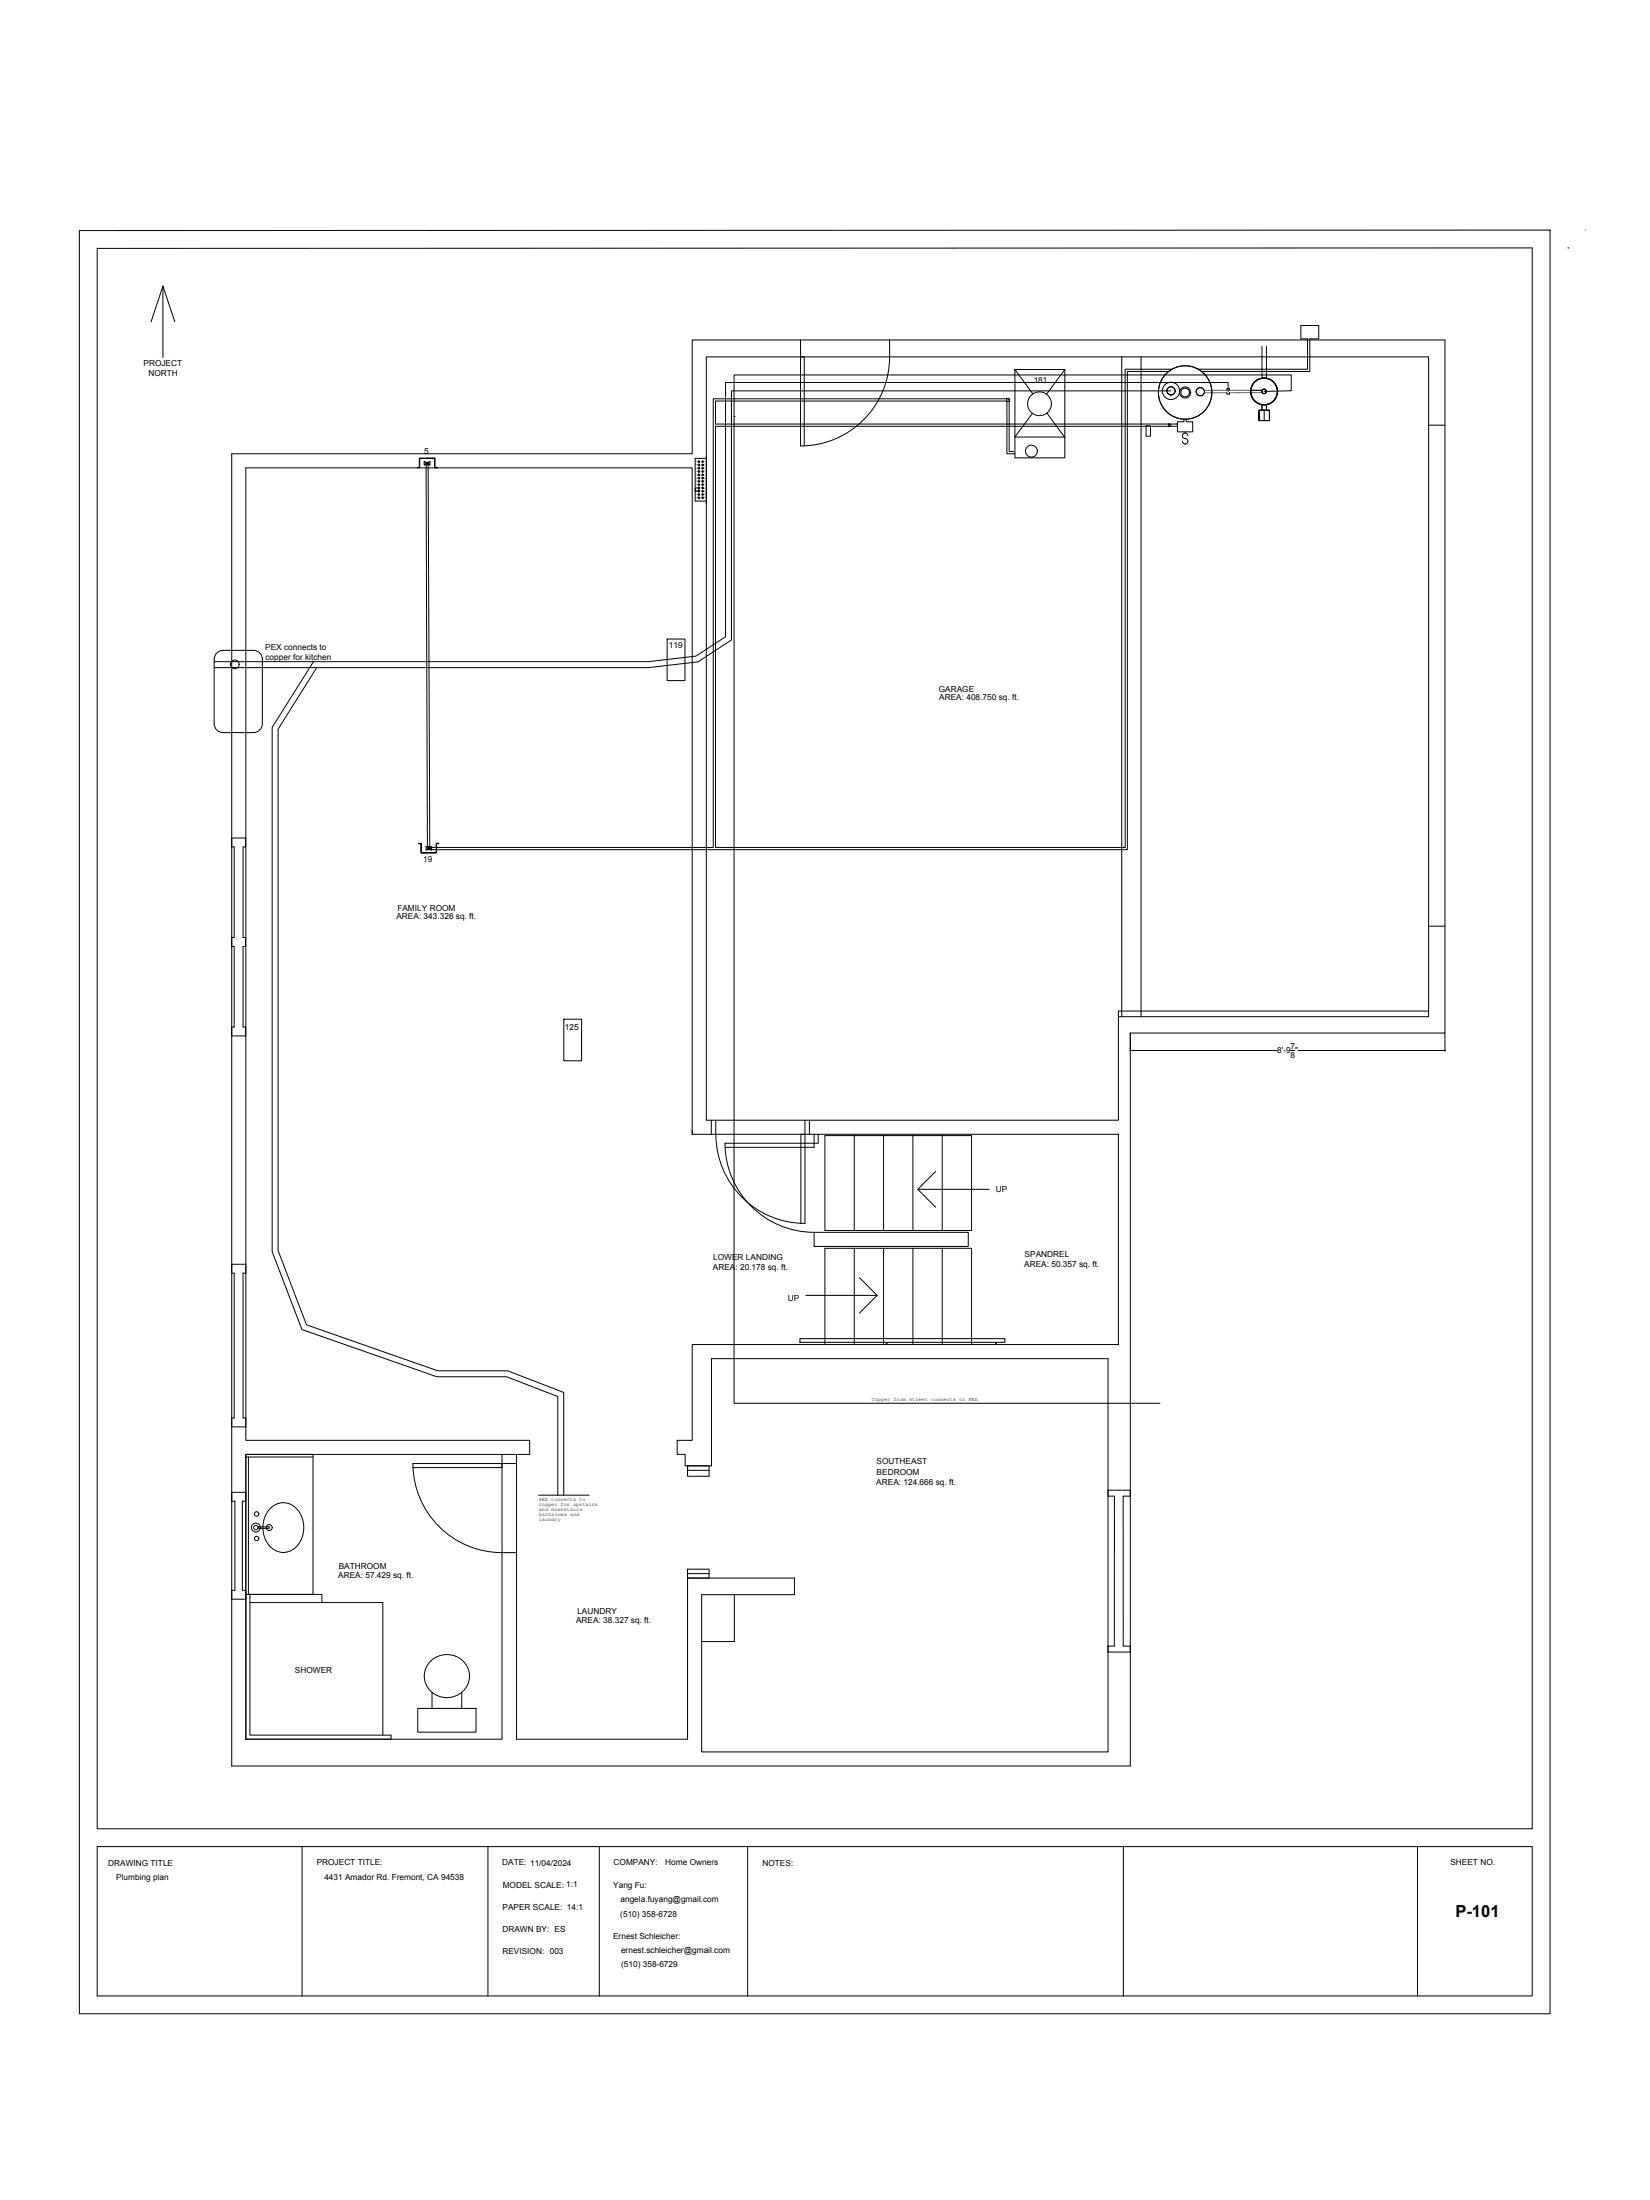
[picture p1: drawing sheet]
<svg xmlns="http://www.w3.org/2000/svg" width="914mm" height="1219mm" viewBox="0 0 914 1219" stroke-linecap="round" stroke-linejoin="round" font-family="sans-serif">
<!-- layer: A101-Floorplan-1st-floor -->
<g fill="none" stroke="#000" stroke-width=".55">
<path d="M444 188v59a49 49 0 0 0 49-49v-10M444 198h2v49M622 198v365M632 198v365M699 192v18M702 192v18M562 205v49h28v-49M562 205h28l-10 13M562 205l10 13M572 229l-10 13h28M580 229l10 13M635 236h3v6h-3z"/>
<path d="M656 232v2h-3v5h8v-5h-4v-2M657 239v1M698 227h5v6h-5h5v-6h-5v6zM699 224v3M701 227v6M702 224v3M792 236h9M128 251h256v-63h417v384h-175v407h-498zM387 256h1M387 258h1M387 259h1M387 255v1"/>
<path d="M387 257v1M387 259v1M389 256h1M389 258h1M389 259h1M389 255v1M389 257v1M389 259v1M391 254h-6v24h6M391 253v26M655 241a1.5 1.5 0 0 1 2-1 1.5 1.5 0 0 1 1 1M655 242l1 1a1.7 1.7 0 0 1 2 1 1.7 1.7 0 0 1-2 2l-1-1"/>
<path d="M657 246h.1M385 270h2v2h-2zM387 261h1M387 263h1M387 265h1M387 267h1M387 269h1M387 270h1M387 272h1M387 274h1M387 276h1M387 261v1"/>
<path d="M387 263v1M387 265h.1M387 266v1M387 268v1M387 270v1M387 272v1M387 274h.1M387 275v1M389 261h1M389 263h1M389 265h1M389 267h1"/>
<path d="M389 269h1M389 270h1M389 272h1M389 274h1M389 276h1M389 261v1M389 263v1M389 265h.1M389 266v1M389 268v1M389 270v1M389 272v1"/>
<path d="M389 274h.1M389 275v1M370 354h10v23h-10zM128 464h8v5h-1v51h1v4M128 469h2v51h-2M792 513h9M128 525h2v44h-2M136 525h-1v44h1v5h-8M312 565h10v23h-10zM792 560h-172v61h-229v-423h401v365h-172M384 629v-370h-248v539h158v8h-158v158h142v-158M384 629h236v116h-236v53h-9v8h5v6h14v-59h220v218h-225v-87h51v-9h-59"/>
<path d="M384 626v3M394 621v8M397 621v8M397 629a49 49 0 0 0 49 49M402 636h49v-2h-49a49 49 0 0 0 49 49M446 629h-2v49M446 621v57M449 621v8M451 629v5h2v-5M457 629h81v53h-81zM473 629v53M490 629v53"/>
<path d="M506 629v53M522 629v53M518 649l-9 10M548 659h-39l9 10M451 683h86v8h-86zM473 692v53M490 692v53M506 692v53M522 692v53M128 701h8v5h-1v80h1v5h-8M128 706h2v80h-2M476 708l10 10h-39"/>
<path d="M486 718l-10 10M443 742h114v2h-114zM457 745v-53h81v53M491 744v1M492 744v1M552 744v1M138 807v77M173 807h-37v-1h37v78h-35M278 811v2h-49M286 811h-57a49 49 0 0 0 49 49h8M286 806v158h95v-94h12v5M381 812h12v6h-12z"/>
<path d="M381 812v3h12M128 827h8M128 832h2v49h-2M136 832h-2v49h2M149 836a11 11 0 0 1 11-3 11 11 0 0 1 8 9 14 14 0 0 1-11 18 14 14 0 0 1-10-19zM614 829h4v83h-4M614 826h12M626 829h-4v83h4M143 846h6v1h-6M381 872h12M128 886h8M136 884h2v78h79v2h-81z"/>
<path d="M136 884h2M138 888h74v74M138 884h40v4M407 884v26h-18M614 916h12M239 920a12 12 0 0 1 18 1 12 12 0 0 1-4 19 12 12 0 0 1-15-4 12 12 0 0 1 1-16zM239 938v9M256 938v9M231 947h33v13h-33z"/>
<circle cx="649" cy="217" r="5"/>
<circle cx="649" cy="217" r="2.3"/>
<circle cx="657" cy="218" r="15"/>
<circle cx="657" cy="218" r="3"/>
<circle cx="657" cy="218" r="2.4"/>
<circle cx="665" cy="217" r="2.3"/>
<circle cx="701" cy="217" r="7"/>
<circle cx="701" cy="217" r="1.2"/>
<circle cx="576" cy="224" r="7"/>
<circle cx="387" cy="256" r=".4"/>
<circle cx="387" cy="259" r=".4"/>
<circle cx="387" cy="258" r=".4"/>
<circle cx="389" cy="258" r=".4"/>
<circle cx="389" cy="256" r=".4"/>
<circle cx="389" cy="259" r=".4"/>
<circle cx="572" cy="250" r="3"/>
<circle cx="387" cy="272" r=".4"/>
<circle cx="387" cy="274" r=".4"/>
<circle cx="387" cy="269" r=".4"/>
<circle cx="387" cy="261" r=".4"/>
<circle cx="387" cy="263" r=".4"/>
<circle cx="387" cy="276" r=".4"/>
<circle cx="387" cy="267" r=".4"/>
<circle cx="387" cy="270" r=".4"/>
<circle cx="387" cy="265" r=".4"/>
<circle cx="389" cy="270" r=".4"/>
<circle cx="389" cy="276" r=".4"/>
<circle cx="389" cy="265" r=".4"/>
<circle cx="389" cy="263" r=".4"/>
<circle cx="389" cy="267" r=".4"/>
<circle cx="389" cy="272" r=".4"/>
<circle cx="389" cy="269" r=".4"/>
<circle cx="389" cy="261" r=".4"/>
<circle cx="389" cy="274" r=".4"/>
<circle cx="142" cy="839" r="1.2"/>
<circle cx="142" cy="847" r="2.5"/>
<circle cx="142" cy="847" r="1.2"/>
<circle cx="142" cy="853" r="1.2"/>
<circle cx="149" cy="847" r="1.6"/>
</g>
<!-- layer: M103-Plumbing -->
<path d="M402 217h.1" fill="none" stroke="#b2b2b2" stroke-width=".55"/>
<g fill="none" stroke="#000" stroke-width=".55">
<path d="M648 206h-23v265h-388l-1-214M649 217h-244v138l-18 12-28 3h-183l-22 34v289l16 41 73 26h38l31 12v57M649 205h-25v265h-227v-234h255M664 205h61v-17h-4v-8h10v8h-5v18h-60M667 216a2.3 2.3 0 0 0-3-1 2.3 2.3 0 0 0 0 4 2.3 2.3 0 0 0 3-1M680 216v-1h1v1M681 217v-5h-279v141l-16 11-27 3h-185l-23 36v291l16 43 75 26h39l28 11v55M681 218h-1M693 216h6a1.2 1.2 0 0 1 2 0 1.2 1.2 0 0 1 0 2 1.2 1.2 0 0 1-2 0M701 217h15v-9h-309v570h236M407 231h.1M648 235v1"/>
<path d="M652 235h-255v-13h161v29h4M652 235h1M652 236h1M699 224v3M702 224v3M232 254h9v5h1h-1v-5h-8v5h-2h1zM235 256l2 1-2 1zM237 257l1-1v2l-1-1-1 1M241 259h.1M562 250h-3v-28v-1h-164v249h-157l-1-213M119 365v36M119 365a5 5 0 0 1 5-5h16a5 5 0 0 1 5 5v36a5 5 0 0 1-5 5h-16a5 5 0 0 1-5-5"/>
<path d="M119 370h57M119 367h55M232 467h1v6l9-1v-5h1l-1 1v5h-9v-5zM236 469l3 2v-2l-3 2zM238 469h.1M238 469v1M298 829h28"/>
<circle cx="649" cy="217" r="2.3"/>
<circle cx="657" cy="218" r="15"/>
<circle cx="701" cy="217" r="7"/>
<circle cx="701" cy="217" r="1.2"/>
<circle cx="559" cy="222" r=".9"/>
<circle cx="648" cy="236" r=".6"/>
<circle cx="237" cy="257" r=".6"/>
<circle cx="130" cy="368" r="2.4"/>
<circle cx="238" cy="470" r=".8"/>
</g>
<path d="M667 216h13M680 218h-13M681 216h18M699 218h-18" fill="none" stroke="#676767" stroke-width=".55"/>
<!-- layer: A101-Text -->
<path d="M626 573v9M801 573v9M626 582h82M715 582h3M719 582h82" fill="none" stroke="#000" stroke-width=".55"/>
<!-- layer: 00-page-edge -->
<path d="M44 128h815v988h-815zM54 138l795-1v876h-795zM869 137h.1M879 128h.1M90 159v39M84 178l6-19 7 19" fill="none" stroke="#000" stroke-width=".55"/>
<!-- layer: Title Block -->
<path d="M54 1023h795v83h-795zM167 1023v83M270 1023v83M332 1023v83M414 1023v83M623 1023v83M786 1023v83" fill="none" stroke="#000" stroke-width=".55"/>
<!-- layer: 0 -->
<path d="M54 1037h.1M54 1033h.1" fill="none" stroke="#4c4c4c" stroke-width=".55"/>
<text font-size="9.2" x="807" y="1063">P-101</text>
<g font-size="4.6">
<text x="80" y="203">PROJECT</text>
<text x="82" y="209">NORTH</text>
<text x="573" y="212">181</text>
<text x="235" y="251">5</text>
<text x="147" y="360">PEX connects to</text>
<text x="371" y="359">119</text>
<text x="147" y="365">copper for kitchen</text>
<text x="520" y="384">GARAGE</text>
<text x="520" y="388">AREA: 408.750 sq. ft.</text>
<text x="235" y="478">19</text>
<text x="220" y="509">AREA: 343.326 sq. ft.</text>
<text x="220" y="505">FAMILY ROOM</text>
<text x="313" y="571">125</text>
<text x="715" y="582">7</text>
<text x="708" y="584">8'-9 &quot;</text>
<text x="715" y="586">8</text>
<text x="552" y="661">UP</text>
<text x="395" y="698">LOWER LANDING</text>
<text x="568" y="697">SPANDREL</text>
<text x="395" y="704">AREA: 20.178 sq. ft.</text>
<text x="568" y="702">AREA: 50.357 sq. ft.</text>
<text x="437" y="721">UP</text>
<text x="486" y="811">SOUTHEAST</text>
<text x="486" y="817">BEDROOM</text>
<text x="486" y="823">AREA: 124.666 sq. ft.</text>
<text x="188" y="870">BATHROOM</text>
<text x="187" y="875">AREA: 57.429 sq. ft.</text>
<text x="319" y="899">AREA: 38.327 sq. ft.</text>
<text x="320" y="895">LAUNDRY</text>
<text x="163" y="927">SHOWER</text>
<text x="60" y="1034">DRAWING TITLE</text>
<text x="175" y="1034">PROJECT TITLE:</text>
<text x="278" y="1034">DATE: 11/04/2024</text>
<text x="340" y="1034">COMPANY:</text>
<text x="369" y="1034">Home Owners</text>
<text x="423" y="1034">NOTES:</text>
<text x="804" y="1034">SHEET NO.</text>
<text x="64" y="1042">Plumbing plan</text>
<text x="180" y="1042">4431 Amador Rd. Fremont, CA 94538</text>
<text x="279" y="1046">MODEL SCALE: 1:1</text>
<text x="340" y="1046">Yang Fu:</text>
<text x="344" y="1054">angela.fuyang@gmail.com</text>
<text x="278" y="1058">PAPER SCALE: 14:1</text>
<text x="344" y="1062">(510) 358-6728</text>
<text x="278" y="1071">DRAWN BY: ES</text>
<text x="340" y="1074">Ernest Schleicher:</text>
<text x="278" y="1083">REVISION: 003</text>
<text x="344" y="1082">ernest.schleicher@gmail.com</text>
<text x="344" y="1090">(510) 358-6729</text>
</g>
<g font-size="2.9">
<text x="483" y="777">Copper from street connects to PEX</text>
<text x="299" y="832">PEX connects to</text>
<text x="299" y="835">copper for upstairs</text>
<text x="299" y="837">and downstairs</text>
<text x="299" y="843">laundry</text>
<text x="299" y="840">bathrooms and</text>
</g>
<g font-size="1.1">
<text x="385" y="256">nc</text>
<text x="385" y="258">nc</text>
<text x="390" y="256">1</text>
<text x="385" y="264">12</text>
<text x="385" y="260">nc</text>
<text x="386" y="262">11</text>
<text x="390" y="258">2</text>
<text x="390" y="260">3</text>
<text x="390" y="264">5</text>
<text x="390" y="262">4</text>
<text x="385" y="265">13</text>
<text x="385" y="267">14</text>
<text x="385" y="269">15</text>
<text x="390" y="267">6</text>
<text x="390" y="269">7</text>
<text x="390" y="265">nc</text>
<text x="385" y="272">16</text>
<text x="385" y="274">nc</text>
<text x="390" y="274">10</text>
<text x="390" y="273">9</text>
<text x="390" y="271">8</text>
<text x="385" y="276">nc</text>
<text x="390" y="276">nc</text>
</g>
</svg>
